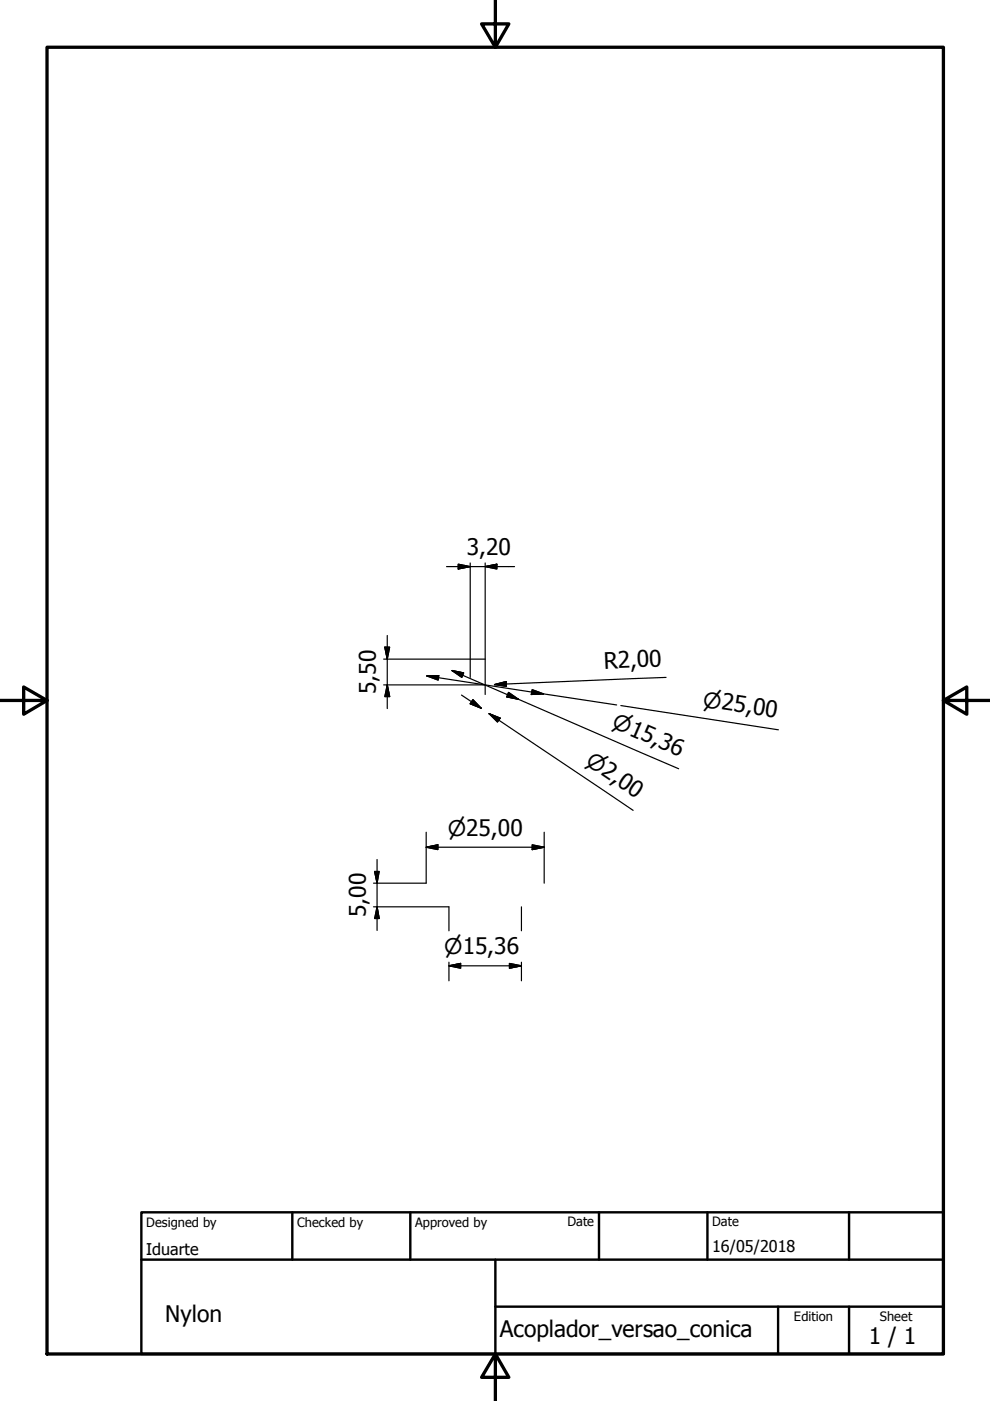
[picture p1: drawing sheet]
<svg xmlns="http://www.w3.org/2000/svg" width="210mm" height="297mm" viewBox="0 0 210 297" stroke-linecap="round" stroke-linejoin="round" font-family="sans-serif">
<!-- layer: Border (ISO) -->
<path d="M10 10h190v277.1h-190zM105 0v10l-2.9-4.9h5.8l-2.9 4.9M0 148.5h10l-5-2.8v5.7l5-2.9M200 148.5l5 2.9v-5.7l-5 2.8h10M105 287.1l2.9 4.9h-5.8l2.9-4.9v9.9" fill="none" stroke="#000" stroke-width=".7"/>
<!-- layer: Title (ISO) -->
<path d="M30 257h170v30.1h-170zM62 257v10.1M87 257v10.1M127 257v10.1M150 257v10.1M180 257v10.1M30 267.1h170M105 277h95M105 267.1v20M165 277v10.1M180 277v10.1" fill="none" stroke="#000" stroke-width=".51"/>
<!-- layer: Dimension (ISO) -->
<g fill="none" stroke="#000" stroke-width=".25">
<path d="M97.2 119.6l2.5 .5-2.5 .5zM99.7 119.4v24.2M102.9 119.4v27.8M81.3 139.7h21.6M81.6 137.2h1l-.5 2.5zM82.1 134.7v15.5M94.7 120.1h14.4M102.9 120.1l2.4-.5v1zM81.3 145.2h21.6M82.1 145.2l.5 2.5h-1zM90.5 143.3l2.5-.1-.1 1zM90.5 143.3l40.2 6.2"/>
<path d="M95.8 142.2l2.5 .5-.4 .9zM95.8 142.2l48.1 20.8M97.9 147.4l4.1 2.8M100.3 148.3l1.7 1.9-2.3-1zM103.7 151.3l2.3 1-.5 .8zM104.8 145.1l2.5-.6 .1 1zM105.8 152.6l-2.1-1.3 30.5 20.5M107.8 146.8l2.1 1.5-2.5-.5zM112.8 146.2l2.5 .9-2.7 .1zM131.6 149.6l33.4 5.1M141.2 143.6l-36.4 1.5M90.4 179.6l2.4-.5v1z"/>
<path d="M90.4 176.5v10.7h-11.2M90.4 179.6h25M112.8 179.1l2.6 .5-2.6 .5zM115.4 176.5v10.7M79.2 192.3h16v5M79.4 184.8h1l-.5 2.4zM79.9 192.3l.5 2.4h-1zM79.9 182.2v15.1M110.6 192.3v5M95.2 204.8l2.5-.5v1zM95.2 204.8h15.4M95.2 204v3.9"/>
<path d="M108 204.3l2.6 .5-2.6 .5zM110.6 204v3.9"/>
</g>
<g fill="#000" stroke="#000" stroke-width=".25">
<path d="M102.9 120.1l2.4-.5zM102.9 120.1l2.4-.5v1zM81.6 137.2l.5 2.5zM81.6 137.2h1l-.5 2.5zM97.2 120.6l2.5-.5zM97.2 119.6l2.5 .5-2.5 .5zM82.1 145.2l.5 2.5zM82.1 145.2l.5 2.5h-1zM90.5 143.3l2.5-.1zM90.5 143.3l2.5-.1-.1 1zM95.8 142.2l2.5 .5zM95.8 142.2l2.5 .5-.4 .9z"/>
<path d="M99.7 149.2l2.3 1zM100.3 148.3l1.7 1.9-2.3-1zM103.7 151.3l2.3 1zM103.7 151.3l2.3 1-.5 .8zM104.8 145.1l2.5-.6zM104.8 145.1l2.5-.6 .1 1zM107.4 147.8l2.5 .5zM107.8 146.8l2.1 1.5-2.5-.5zM112.6 147.2l2.7-.1zM112.8 146.2l2.5 .9-2.7 .1zM90.4 179.6l2.4-.5zM90.4 179.6l2.4-.5v1z"/>
<path d="M79.4 184.8l.5 2.4zM79.4 184.8h1l-.5 2.4zM79.9 192.3l.5 2.4zM79.9 192.3l.5 2.4h-1zM112.8 180.1l2.6-.5zM112.8 179.1l2.6 .5-2.6 .5zM95.2 204.8l2.5-.5zM95.2 204.8l2.5-.5v1zM108 205.3l2.6-.5zM108 204.3l2.6 .5-2.6 .5z"/>
</g>
<g font-size="4.8">
<text x="99" y="117.7">3,20</text>
<text x="128.1" y="141.8" transform="rotate(-2 128.1 141.8)">R2,00</text>
<text x="79.7" y="147.1" transform="rotate(-90 79.7 147.1)">5,50</text>
<text x="77.5" y="194.4" transform="rotate(-90 77.5 194.4)">5,00</text>
<text x="35.1" y="280.3">Nylon</text>
<text x="106" y="283.4">Acoplador_versao_conica</text>
<text x="184.2" y="285">1 / 1</text>
</g>
<g font-size="4.6">
<text x="148.9" y="149.8" transform="rotate(9 148.9 149.8)">⌀25,00</text>
<text x="129.5" y="154.2" transform="rotate(23 129.5 154.2)">⌀15,36</text>
<text x="124" y="162" transform="rotate(34 124 162)">⌀2,00</text>
<text x="94.9" y="177.2">⌀25,00</text>
<text x="94.2" y="202.4">⌀15,36</text>
</g>
<g font-size="3.4">
<text x="31" y="266">Iduarte</text>
<text x="151" y="265.5">16/05/2018</text>
</g>
<g font-size="2.7">
<text x="31" y="260.1">Designed by</text>
<text x="63" y="260.1">Checked by</text>
<text x="88" y="260.1">Approved by</text>
<text x="120.3" y="260">Date</text>
<text x="151" y="260">Date</text>
<text x="168.3" y="280.1">Edition</text>
<text x="186.6" y="280.1">Sheet</text>
</g>
</svg>
